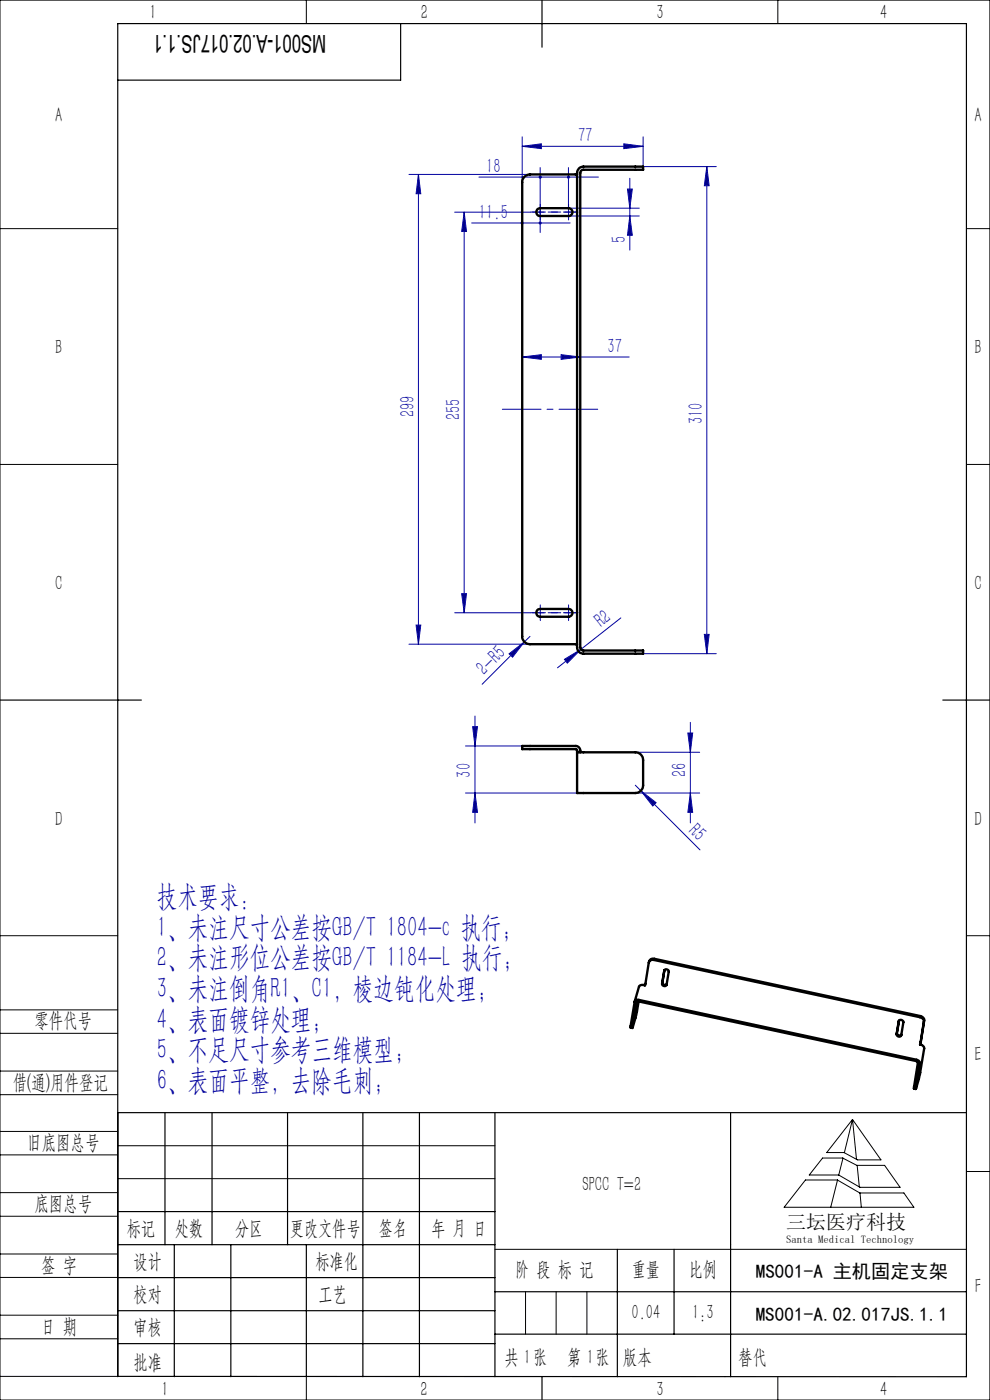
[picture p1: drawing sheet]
<svg xmlns="http://www.w3.org/2000/svg" width="210mm" height="297mm" viewBox="0 0 210 297" stroke-linecap="round" stroke-linejoin="round" font-family="sans-serif">
<g fill="none" stroke="#0000a0" stroke-width=".21">
<path d="M86.7 37h25.7M88.8 37l.5 4.1h-1zM88.8 37v99.7M101.6 37.6h25.3M110.8 29v9.7M110.8 31h25.6M110.8 31l4-.5v1zM114.6 35.6v13.7M120.6 35.6v8.6h15M132.3 30.5l4.1 .5-4.1 .5zM133.6 37.8v15.3M134.8 35.3h17.1"/>
<path d="M136.4 29v6.3M149.9 35.3l.5 4.1h-1zM149.9 35.3v103.4M96.4 45h16.2M98.5 45l.5 4.1h-1.1zM98.5 45v85M100 47.3h20.9M113.8 45h1.6M120.6 45.8h15M133.1 40.1h1l-.5 4.1zM133.6 45.8l.5 4.1h-1zM110.8 75.7h22.7"/>
<path d="M110.8 75.7l4-.5v1zM119 75.2l4.1 .5-4.1 .5zM86.7 136.7h25.7M88.3 132.6h1l-.5 4.1zM96.4 130h16.2M97.9 125.9h1.1l-.5 4.1zM108 138.7l3.2-2.5-2.5 3.2zM111.2 136.2l-8.9 9M112.4 135l-1.2 1.2M119.7 139.9l3.5-2.1-2.9 2.9zM131.7 131.1l-13.4 10.6M134.8 138.7h17.1"/>
<path d="M149.4 134.6h1l-.5 4.1zM98.7 158.3h12.1M100.3 154.2h1l-.5 4.1zM100.8 151.9v22.7M134.8 159.6h13.6M145.9 155.5h1l-.5 4.1zM146.4 153.2v21.4M98.7 168.2h23.7M100.8 168.2l.5 4.1h-1zM134.8 166.6l13.7 13.7M134.8 168.2h13.6M135.9 167.7l3.3 2.6-.7 .7z"/>
<path d="M146.4 168.2l.5 4.1h-1z"/>
</g>
<g fill="none" stroke="#0000a0" stroke-width=".21" stroke-dasharray="30.5 1.3 1.3 1.3">
<path d="M113.8 45h-.9M114.6 45.8v.9M114.6 44.2v-.9M118.9 45h-2.6M120.6 45v.8M120.6 45h.8M120.6 45v-.8M120.6 45h-.8M120.6 45.8v.9M120.6 44.2v-.9M121.4 45h.9M113.8 130h-.9"/>
<path d="M114.6 130v.8M114.6 130h.8M114.6 130v-.8M114.6 130h-.8M114.6 130.8v.9M114.6 129.2v-.9M118.9 130h-2.6M120.6 130v.8M120.6 130h.8M120.6 130v-.8M120.6 130h-.8M120.6 130.8v.9"/>
<path d="M120.6 129.2v-.9M121.4 130h.9"/>
</g>
<path d="M122.6 45h-10M112.6 130h10" fill="none" stroke="#0000a0" stroke-width=".21" stroke-dasharray="30.5 1.3 1.3 1.3" stroke-dashoffset="27.4"/>
<path d="M106.6 86.8h20.2" fill="none" stroke="#0000a0" stroke-width=".21" stroke-dasharray="30.5 1.3 1.3 1.3" stroke-dashoffset="22.3"/>
<g fill="none" stroke="#000" stroke-width=".21">
<path d="M0 0h210v297h-210zM65 0v5M165 0v5M0 48.5h25M205 48.5h5M0 98.5h25M205 98.5h5M0 198.5h25M205 198.5h5M0 214.2h25M0 219.2h25M0 232.2h25"/>
<path d="M0 227.2h25M25 236v56h-25M180.8 237.5l6.1 8.6h-5l-2.9-1.6h-3.6zM180.8 237.5l-1.7 7M180.8 237.5l.9 8.5M0 245h25M0 240h25M0 258h25M0 253h25M25 243.1h80M25 250h80M170.9 250.3h6.7l4.8 2.8h9.3l2.2 3h-27.6z"/>
<path d="M174.5 245.7h4.3l3 1.5h5.8l3.3 4.7h-8.5l-4.5-2.6h-6.2zM177.7 250.3l-1.5 5.8M178.8 245.7l-.9 3.6M181.8 247.2l.5 4.6M182.4 253.1l.3 3M205 248.5h5M0 271h25M0 266h25M0 279h25M105 265h100M111.5 274v9M118 274v9"/>
<path d="M124.5 274v9M0 284h25M65 292.1v4.9M153.7 292h.1M165 292v5"/>
</g>
<g fill="none" stroke="#000" stroke-width=".25">
<path d="M85 5v12h-60M115 0v10M0 148.5h30M200 148.5h10M25 236h180M35 236v28.1M45 236v28.1M61 236v28.1M77 236v56.1M89 236v56.1M105 236v56.1M155 236v56.1"/>
<path d="M25 257h80M25 264.1h80M25 271h80M25 278.1h80M37 264.1v28M49 264.1v28M65 264.1v28M105 274h100M131 265v27.1M143 265v18M25 292l180 .1v-287.1h-180v287.1M25 285h80"/>
<path d="M105 283h100M115 292v5"/>
</g>
<g fill="#0000a0">
<path d="M119.7 139.9l3.5-2.1-2.9 2.9z"/>
<path d="M108 138.7l3.2-2.5-2.5 3.2z"/>
<path d="M135.9 167.7l3.3 2.6-.7 .7z"/>
<path d="M110.5 47.1a.34 .34 0 0 0 .1 .5 .34 .34 0 0 0 .5-.3h-.3h.3a.34 .34 0 0 0-.2-.3 .34 .34 0 0 0-.4 .1zM114.4 47l-.1 .3h.3h-.3a.34 .34 0 0 0 .4 .3 .34 .34 0 0 0 .2-.4 .34 .34 0 0 0-.5-.2zM110.8 75.7l4-.5v1zM119 75.2l4.1 .5-4.1 .5z"/>
<path d="M120.3 37.3v.3h.3h-.3a.34 .34 0 0 0 .4 .3 .34 .34 0 0 0 .2-.6 .34 .34 0 0 0-.6 0zM114.3 37.4a.35 .35 0 0 0 .2 .5 .35 .35 0 0 0 .4-.3h-.3l.3-.1a.37 .37 0 0 0-.6-.1zM132.3 30.5l4.1 .5-4.1 .5zM110.8 31l4-.5v1z"/>
<path d="M100.3 154.2h1l-.5 4.1zM100.8 168.2l.5 4.1h-1zM145.9 155.5h1l-.5 4.1zM146.4 168.2l.5 4.1h-1z"/>
<path d="M98.5 45l.5 4.1h-1.1zM97.9 125.9h1.1l-.5 4.1zM133.1 40.1h1l-.5 4.1zM133.6 45.8l.5 4.1h-1zM149.9 35.3l.5 4.1h-1zM149.4 134.6h1l-.5 4.1z"/>
<path d="M88.8 37l.5 4.1h-1zM88.3 132.6h1l-.5 4.1z"/>
</g>
<g fill="none" stroke="#000" stroke-width=".5">
<path d="M122.4 37h-10a1.63 1.63 0 0 0-1.6 1.7v96.3a1.63 1.63 0 0 0 1.6 1.7h10M122.8 35.7l1-.4h12.6v.7h-12.6a.66 .66 0 0 0-.7 .7v100.6a.66 .66 0 0 0 .7 .7h12.6v.7h-12.6a1.33 1.33 0 0 1-1.4-1.4v-100.6zM113.9 44.4l.7-.2h6a.83 .83 0 0 1 .8 .8 .83 .83 0 0 1-.8 .8h-6a.84 .84 0 0 1-.8-.5 .84 .84 0 0 1 .1-.9zM114.1 129.3l6.5-.1a.83 .83 0 0 1 .8 .8 .83 .83 0 0 1-.8 .8h-6a.85 .85 0 0 1-.8-.6 .85 .85 0 0 1 .3-.9zM122.4 159.6h12.4a1.63 1.63 0 0 1 1.6 1.7v5.3a1.69 1.69 0 0 1-1.6 1.6h-12.4l-.1-9.2-11.5-.1v-.6h11.3a1.04 1.04 0 0 1 1 1.3M134.6 212.5l.9-3.2a.78 .78 0 0 1 .9-.4l.4 .2 .1-.2 .7-4.7a.87 .87 0 0 1 1.1-.5l56.4 12.1a.94 .94 0 0 1 .9 1M135.5 212.4l-.6 3-.8 2.7 .9-5.5 .4-.2 59 12.7 .3 .4-.8 5.2v.2l.3 .1M137.7 204.1a.88 .88 0 0 1 1.1-.7l56.4 12.1a.94 .94 0 0 1 .8 1l-.8 5.1a.91 .91 0 0 1 .8 .8l-.9 5.6-.9 3 .9-5.4a.71 .71 0 0 0-.7-.8l-58.9-12.7a.7 .7 0 0 0-.9 .4l-.9 5.4 .4 .2M140.9 205.8l-.4 2.7a.55 .55 0 0 0 .4 .4 .55 .55 0 0 0 .5-.1M141 205.7a.53 .53 0 0 1 .9 .5l-.5 2.7a.5 .5 0 0 1-.6 .3 .5 .5 0 0 1-.4-.5zM190.7 216.5l-.4 2.7a.56 .56 0 0 0 .3 .4 .56 .56 0 0 0 .6-.1M190.7 216.5a.56 .56 0 0 1 .9 .3l-.4 2.8a.52 .52 0 0 1-.6 .3 .52 .52 0 0 1-.4-.5z"/>
<path d="M195.3 221l-.1 .6"/>
</g>
<g font-size="6.3" fill="#0000a0">
<text x="33.3" y="192.2">技术要求：</text>
<text x="33.3" y="198.7">1、未注尺寸公差按GB/T 1804-c 执行；</text>
<text x="33.3" y="205.2">2、未注形位公差按GB/T 1184-L 执行；</text>
<text x="33.3" y="211.7">3、未注倒角R1、C1，棱边钝化处理；</text>
<text x="33.3" y="218.2">4、表面镀锌处理；</text>
<text x="33.3" y="224.7">5、不足尺寸参考三维模型；</text>
<text x="33.3" y="231.2">6、表面平整，去除毛刺;</text>
</g>
<text font-size="5.2" x="69.2" y="7.3" transform="rotate(-180 69.2 7.3)">MS001-A.02.017JS.1.1</text>
<g font-size="4.4" fill="#010000">
<text x="31.7" y="4.1">1</text>
<text x="89.2" y="4.1">2</text>
<text x="139.2" y="4.1">3</text>
<text x="186.7" y="4.1">4</text>
<text x="156.6" y="289.5">替代</text>
</g>
<g font-size="4.4">
<text x="11.7" y="25.8">A</text>
<text x="206.7" y="25.8">A</text>
<text x="11.7" y="75.1">B</text>
<text x="206.7" y="75.1">B</text>
<text x="11.7" y="125.1">C</text>
<text x="206.7" y="125.1">C</text>
<text x="11.7" y="175.1">D</text>
<text x="206.7" y="175.1">D</text>
<text x="7.3" y="217.9">零件代号</text>
<text x="206.7" y="225.1">E</text>
<text x="2.7" y="231">借(通)用件登记</text>
<text x="5.8" y="243.7">旧底图总号</text>
<text x="7.3" y="256.8">底图总号</text>
<text x="123.6" y="252.6">SPCC T=2</text>
<text x="26.9" y="261.9">标记</text>
<text x="37.1" y="261.9">处数</text>
<text x="49.9" y="261.9">分区</text>
<text x="61.5" y="261.9">更改文件号</text>
<text x="80.4" y="261.9">签名</text>
<text x="91.5" y="261.9">年 月 日</text>
<text x="8.7" y="269.8">签 字</text>
<text x="28.3" y="268.9">设计</text>
<text x="66.9" y="268.9">标准化</text>
<text x="109.3" y="270.8">阶 段 标 记</text>
<text x="134" y="270.8">重量</text>
<text x="146.1" y="270.8">比例</text>
<text x="206.8" y="274.3">F</text>
<text x="28.3" y="276">校对</text>
<text x="67.6" y="276">工艺</text>
<text x="134" y="279.8">0.04</text>
<text x="146.8" y="279.8">1:3</text>
<text x="8.7" y="282.9">日 期</text>
<text x="28.4" y="283">审核</text>
<text x="28.3" y="290.4">批准</text>
<text x="107" y="289.5">共 张</text>
<text x="111.1" y="289.5">1</text>
<text x="120.3" y="289.5">第 张</text>
<text x="124.5" y="289.5">1</text>
<text x="132.1" y="289.5">版本</text>
<text x="34.2" y="296.2">1</text>
<text x="89.2" y="296.1">2</text>
<text x="139.2" y="296.1">3</text>
<text x="186.7" y="296.1">4</text>
</g>
<g font-size="4.4" fill="#0000a0">
<text x="122.6" y="30.1">77</text>
<text x="103.1" y="36.7">18</text>
<text x="101.6" y="46.4">11.5</text>
<text x="132.8" y="51.5" transform="rotate(-90 132.8 51.5)">5</text>
<text x="128.9" y="74.8">37</text>
<text x="87.9" y="88.5" transform="rotate(-90 87.9 88.5)">299</text>
<text x="97.6" y="89.1" transform="rotate(-90 97.6 89.1)">255</text>
<text x="149.1" y="90" transform="rotate(-90 149.1 90)">310</text>
<text x="127.6" y="133.3" transform="rotate(-39 127.6 133.3)">R2</text>
<text x="102.8" y="143.5" transform="rotate(-45 102.8 143.5)">2-R5</text>
<text x="99.9" y="165" transform="rotate(-90 99.9 165)">30</text>
<text x="145.6" y="164.8" transform="rotate(-90 145.6 164.8)">26</text>
<text x="145.9" y="176.4" transform="rotate(45 145.9 176.4)">R5</text>
</g>
<text font-size="4.2" x="166.8" y="260.7">三坛医疗科技</text>
<g font-size="4.1">
<text x="160.3" y="271.1">MS001-A 主机固定支架</text>
<text x="160.3" y="280.2">MS001-A.02.017JS.1.1</text>
</g>
<text font-size="2.3" x="166.8" y="263.6">Santa Medical Technology</text>
</svg>
